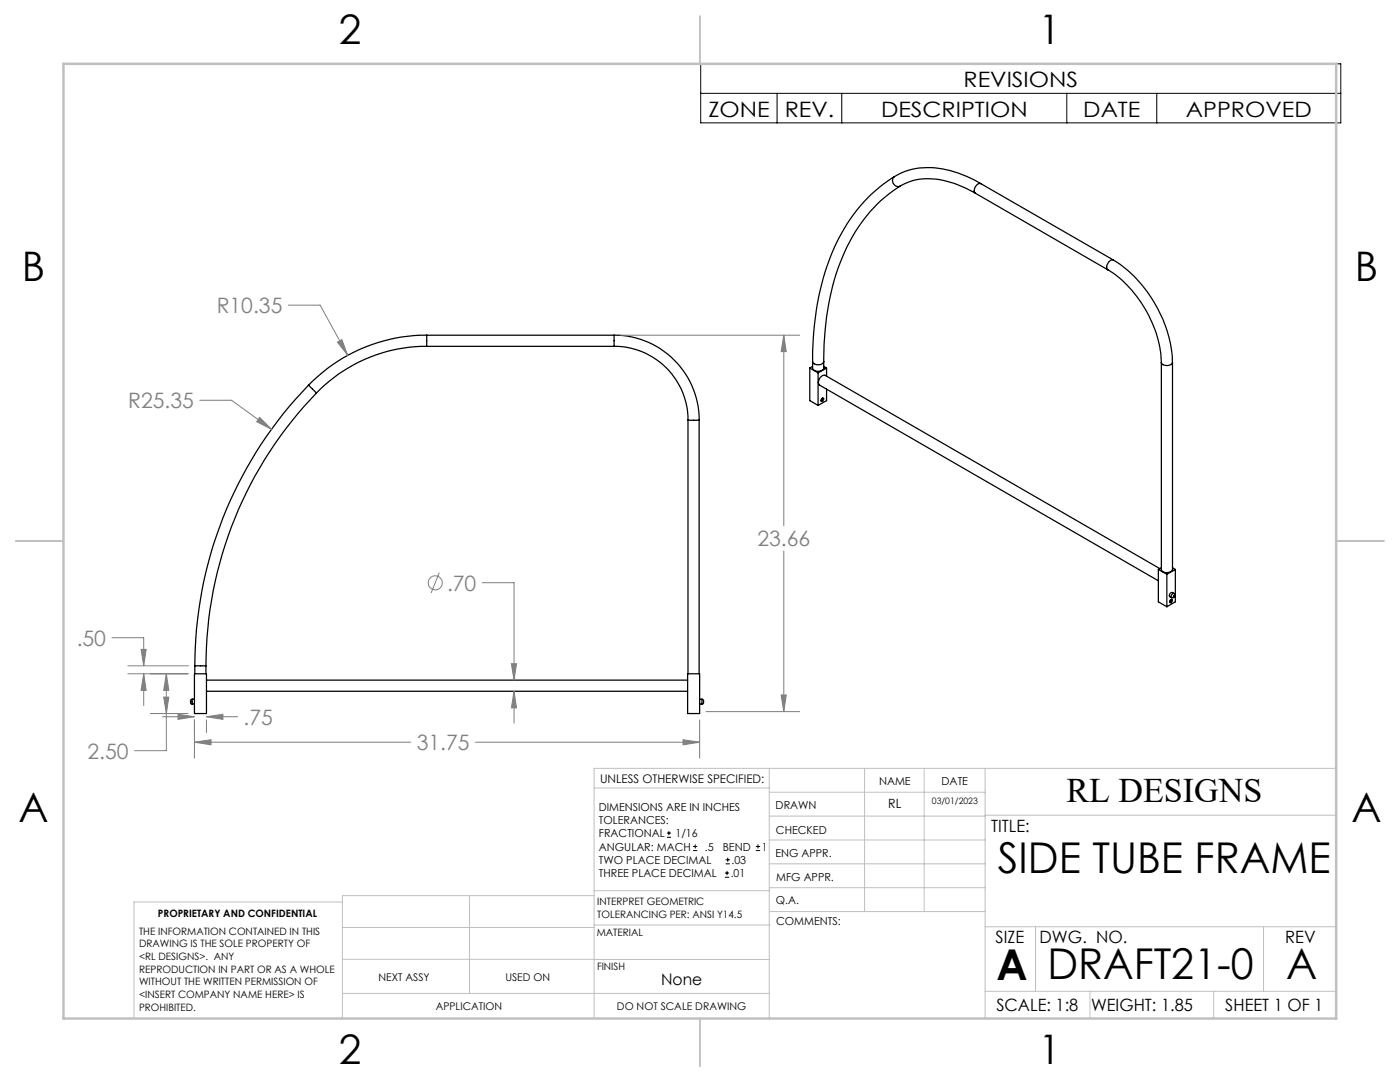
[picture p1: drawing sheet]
<svg xmlns="http://www.w3.org/2000/svg" width="279mm" height="216mm" viewBox="0 0 279 216" stroke-linecap="round" stroke-linejoin="round" font-family="sans-serif">
<g fill="none" stroke="#000" stroke-width=".25">
<path d="M178.5 35.2a14.7 14.7 0 0 1 12.7-.7l2.5 1.1 2.1 1.1M178.5 35.2a33.1 33.1 0 0 0-13.9 19.1 61.4 61.4 0 0 0-2.4 17.8M178.5 35.2a1.12 1.12 0 0 0-.2 1.5 1.12 1.12 0 0 0 1.4 .4M179.7 37.1a12.4 12.4 0 0 1 10.7-.5l2.3 .9 2 1.1M179.7 37.1a30.8 30.8 0 0 0-12.4 16.4 57 57 0 0 0-2.9 18.6M194.7 38.6l26.4 15.2M195.8 36.7a1.25 1.25 0 0 0-1.1 1.9M195.8 36.7l26.4 15.2M221.1 53.8a23.7 23.7 0 0 1 10.7 18.5M222.2 51.9a26.1 26.1 0 0 1 11.8 20.4M222.2 51.9a1.32 1.32 0 0 0-1.1 1.9M61.6 76.9a80.4 80.4 0 0 0-22.7 56"/>
<path d="M61.6 76.9l1.5 1.5M63.1 78.4a78.6 78.6 0 0 0-22 54.5M85.2 69.1a30.6 30.6 0 0 0-22.1 9.3M85.2 66.9a32.9 32.9 0 0 0-23.6 10M85.2 66.9v2.2M85.2 66.9h37.4M85.2 69.1h37.4M122.6 69.1a14.7 14.7 0 0 1 14.7 14.8M122.6 66.9a17 17 0 0 1 16.9 17M122.6 66.9v2.2M161.6 73.4l1.7 1M161.6 73.4v6.5l1.7 1"/>
<path d="M162.2 72.1v1.3a1.29 1.29 0 0 0 2.2 0v-1.3M162.2 72.1a1.29 1.29 0 0 0 2.2 0M162.2 73.1l-.6 .3M163.3 74.4v6.5M163.9 79.6l.2 .1M164 79.6l.2-.2a.36 .36 0 0 1 .2 .5 .36 .36 0 0 1-.5 .2zM164.2 79.4l-.1 .3-.3 .3M164.4 73.1l.6 .3M165 73.4v1.7M165 77.6v2.3l-1.7 1M165 73.4l-1.7 1M231.8 72.3v41.3a1.29 1.29 0 0 0 2.2 0v-41.3"/>
<path d="M231.8 72.3a1.29 1.29 0 0 0 2.2 0M137.3 83.9h2.2M137.3 83.9v50.5M139.5 83.9v50.5M231.2 113.6l1.7 1M231.2 113.6v6.5l1.7 1M231.5 113.5l-66.8-38.6a1.29 1.29 0 0 0-1.2 1.9l67.7 39.1M231.8 113.3l-.6 .3M232.9 114.6v6.5M233.5 119.8l.2 .1M233.6 119.7l.2-.1a.32 .32 0 0 1 .2 .3 .32 .32 0 0 1-.2 .3h-.4zM233.8 119.6l-.1 .3-.3 .3"/>
<path d="M234 113.3l.6 .3M234.2 118.9h.2l-.1 .2zM234.3 118.4a.47 .47 0 0 1 .1 .6 .47 .47 0 0 1-.6 .2M234.3 118.4l-.3-.2a.55 .55 0 0 0-.5 .9l.3 .1M234.3 118.4a.54 .54 0 0 0-.5 .8M234.6 113.6l-1.7 1M234.6 113.6v6.5l-1.7 1M38.3 139.5a.51 .51 0 0 0-.3 .5 .51 .51 0 0 0 .3 .5M38.3 139.5v1M38.3 139.5h.5M38.8 134.4h2.4v8h-2.4zM38.9 132.9h2.2"/>
<path d="M38.9 132.9v1.5M41.1 132.9v1.5M41.2 135.7h96M41.2 137.9h96M137.2 134.4h2.4v8h-2.4zM139.6 139.5h.5M140.1 139.5a.51 .51 0 0 1 .3 .5 .51 .51 0 0 1-.3 .5M140.1 139.5v1M38.3 140.5h.5M139.6 140.5h.5"/>
</g>
<g fill="none" stroke="#808080" stroke-width=".2">
<path d="M39.9 79.9h6.3l8 5.8M57.5 60.9h6.4l5.5 10M67.3 68.3l.9-.5 1.2 3.1zM123.8 66.9h35.8M156.4 66.9l.5 3.3h-1zM156.4 66.9v38M51.8 83.3l2.4 2.4-3-1.6zM87.7 114.3l-1.7 4M96.2 116.3h6.4v19.4M156.4 110v32M22.3 127.2h6.4v5.7M25.5 132.9h12.1"/>
<path d="M25.5 134.4h12M28.2 129.6h1l-.5 3.3zM28.7 134.4l.5 3.4h-1zM28.7 134.4v6.4M32.7 139.1h1l-.5 3.3zM33.2 134.4l.5 3.4h-1zM33.2 134.4v15.4h-6.4M102.1 132.4h1l-.5 3.3zM102.6 137.9l.5 3.4h-1zM102.6 137.9v6.4M155.9 138.7h1l-.5 3.3zM30 142.4h7.5"/>
<path d="M32.5 143h6.3M35.5 142.5l3.3 .5-3.3 .5zM38.8 148.1l3.3-.5v1zM38.8 143.7v7.6M38.8 148.1h43.2M41.2 143l3.3-.5v1zM41.2 143.7v2.5M41.2 143h6.2M94.9 148.1h44.7M136.3 147.6l3.3 .5-3.3 .5zM139.6 143.7v7.6M140.9 142h18.7"/>
<circle cx="86.9" cy="116.3" r="1.4"/>
</g>
<g fill="none" stroke="#000" stroke-width=".2">
<path d="M139.8 12.7h127.8v11.8h-127.8zM139.8 18.6h127.8M155.1 18.6v5.9M168 18.6v5.9M212.9 18.6v5.9M230.9 18.6v5.9M133.1 167.1h.8M133.1 166.2h.8M133.5 165.8v.9M138.3 169.7h.8M138.3 168.9h.8M138.7 168.5v.8"/>
<path d="M144.7 175h.8M144.7 174.2h.8M144.8 172.4h.9M144.8 171.6h.9M145.1 173.8v.8M145.2 171.1v.9M150.8 169.7h.9M150.8 168.9h.9M151.3 168.5v.8"/>
</g>
<g fill="none" stroke="#c0c0c0" stroke-width=".2">
<path d="M118.6 157.2h34.9M153.5 153.3v49.9M153.5 158.1h43.1M172.5 153.3v28.6M184.4 153.3v28.6M196.6 153.3v49.9M266.7 153.3h-148.1v49.9M68.3 180h-41.6v23.2M93.7 178.7v19.5M118.6 178.7h-50.3v24.5M118.6 177.7h35M153.5 167.6h43.1"/>
<path d="M153.5 162.8h43.1M153.5 172.4h43.1M153.5 177.1h43.1M196.6 162.7h70.1M68.3 198.2h85.2M68.3 191.4l85.2 .1M68.3 185.1h50.3M118.6 184.6h35M153.6 181.9h43M196.6 197.8h70.1M196.6 184.9h70.1M206.7 184.9v12.9"/>
<path d="M217.5 197.8v5.4M242.2 197.8v5.4M252.2 184.9v12.9"/>
</g>
<path d="M139.7 3.2v9.5M3.1 107.9h9.6M266.7 107.9h9.5M139.7 203.2v9.6" fill="none" stroke="#c0c0c0" stroke-width=".25"/>
<path d="M12.7 12.7h254v190.5h-254z" fill="none" stroke="#c0c0c0" stroke-width=".5"/>
<path d="M38.8 148.1l3.3-.5v1zM136.3 147.6l3.3 .5-3.3 .5zM156.4 66.9l.5 3.3h-1zM155.9 138.7h1l-.5 3.3zM67.3 68.3l2.1 2.6-1.2-3.1zM51.8 83.3l-.6 .8 3 1.6zM28.2 129.6h1l-.5 3.3zM28.7 134.4l.5 3.4h-1zM32.7 139.1h1l-.5 3.3zM33.2 134.4l.5 3.4h-1zM41.2 143l3.3-.5v1zM35.5 142.5l3.3 .5-3.3 .5zM102.1 132.4h1l-.5 3.3zM102.6 137.9l.5 3.4h-1z" fill="#808080"/>
<g font-size="8.5">
<text x="199.2" y="174.2">SIDE TUBE FRAME</text>
<text x="198.9" y="195.5">A</text>
<text x="209" y="195.4">DRAFT21-0</text>
<text x="256.7" y="195.4">A</text>
</g>
<g font-size="8.1">
<text x="67.6" y="8.9">2</text>
<text x="207.3" y="8.9">1</text>
<text x="4.4" y="56.1">B</text>
<text x="270.4" y="56.1">B</text>
<text x="3.7" y="164.1">A</text>
<text x="269.7" y="164.1">A</text>
<text x="67.6" y="212.4">2</text>
<text x="207.3" y="212.4">1</text>
</g>
<text font-size="6.9" x="212.8" y="160.1">RL DESIGNS</text>
<g font-size="4.2">
<text x="192.3" y="17.4">REVISIONS</text>
<text x="141.4" y="23.3">ZONE</text>
<text x="156.6" y="23.3">REV.</text>
<text x="175.8" y="23.3">DESCRIPTION</text>
<text x="216.2" y="23.3">DATE</text>
<text x="236.7" y="23.3">APPROVED</text>
</g>
<g font-size="4.2" fill="#808080">
<text x="43.2" y="62.5">R10.35</text>
<text x="25.6" y="81.5">R25.35</text>
<text x="151.2" y="109">23.66</text>
<text x="89.2" y="117.8">.70</text>
<text x="15.3" y="128.8">.50</text>
<text x="48.6" y="144.6">.75</text>
<text x="83.2" y="149.7">31.75</text>
<text x="17.5" y="151.4">2.50</text>
</g>
<g font-size="3.4">
<text x="197.8" y="166">TITLE:</text>
<text x="198.7" y="188.1">SIZE</text>
<text x="207.5" y="188.1">DWG. NO.</text>
<text x="256.5" y="188.2">REV</text>
<text x="198.8" y="201.7">SCALE: 1:8</text>
<text x="217.7" y="201.8">WEIGHT: 1.85</text>
<text x="244.5" y="201.7">SHEET 1 OF 1</text>
</g>
<text font-size="3.2" x="132" y="196.6">None</text>
<text font-size="2.5" x="177.3" y="161.3">RL</text>
<text font-size="2.4" x="119.8" y="156.2">UNLESS OTHERWISE SPECIFIED:</text>
<g font-size="2.2">
<text x="119.5" y="161.8">DIMENSIONS ARE IN INCHES</text>
<text x="154.8" y="161.4">DRAWN</text>
<text x="175.4" y="156.6">NAME</text>
<text x="187.9" y="156.7">DATE</text>
<text x="119.5" y="164.4">TOLERANCES:</text>
<text x="119.5" y="167.1">FRACTIONAL</text>
<text x="134.8" y="167.1">1/16</text>
<text x="154.9" y="166.3">CHECKED</text>
<text x="119.5" y="172.4">TWO PLACE DECIMAL</text>
<text x="119.5" y="169.7">ANGULAR: MACH</text>
<text x="140.7" y="169.7">.5</text>
<text x="144.2" y="169.7">BEND</text>
<text x="146" y="172.4">.03</text>
<text x="152" y="169.7">1</text>
<text x="154.8" y="171">ENG APPR.</text>
<text x="119.5" y="175">THREE PLACE DECIMAL</text>
<text x="145.8" y="175">.01</text>
<text x="154.9" y="175.7">MFG APPR.</text>
<text x="154.9" y="180.4">Q.A.</text>
<text x="154.9" y="184.6">COMMENTS:</text>
</g>
<g font-size="2.1">
<text x="75.5" y="195.7">NEXT ASSY</text>
<text x="100.9" y="195.7">USED ON</text>
<text x="86.9" y="201.5">APPLICATION</text>
<text x="123.1" y="201.6">DO NOT SCALE DRAWING</text>
</g>
<g font-size="2">
<text x="31.5" y="182.9">PROPRIETARY AND CONFIDENTIAL</text>
<text x="119.2" y="180.6">INTERPRET GEOMETRIC</text>
<text x="119.2" y="183.1">TOLERANCING PER: ANSI Y14.5</text>
<text x="27.8" y="186.5">THE INFORMATION CONTAINED IN THIS</text>
<text x="27.8" y="189">DRAWING IS THE SOLE PROPERTY OF</text>
<text x="27.8" y="191.6">&lt;RL DESIGNS&gt;. ANY</text>
<text x="119.1" y="186.7">MATERIAL</text>
<text x="27.8" y="194.1">REPRODUCTION IN PART OR AS A WHOLE</text>
<text x="27.8" y="196.6">WITHOUT THE WRITTEN PERMISSION OF</text>
<text x="119.1" y="193.5">FINISH</text>
<text x="27.8" y="199.1">&lt;INSERT COMPANY NAME HERE&gt; IS</text>
<text x="27.8" y="201.7">PROHIBITED.</text>
</g>
<text font-size="1.8" x="186" y="160.5">03/01/2023</text>
</svg>
